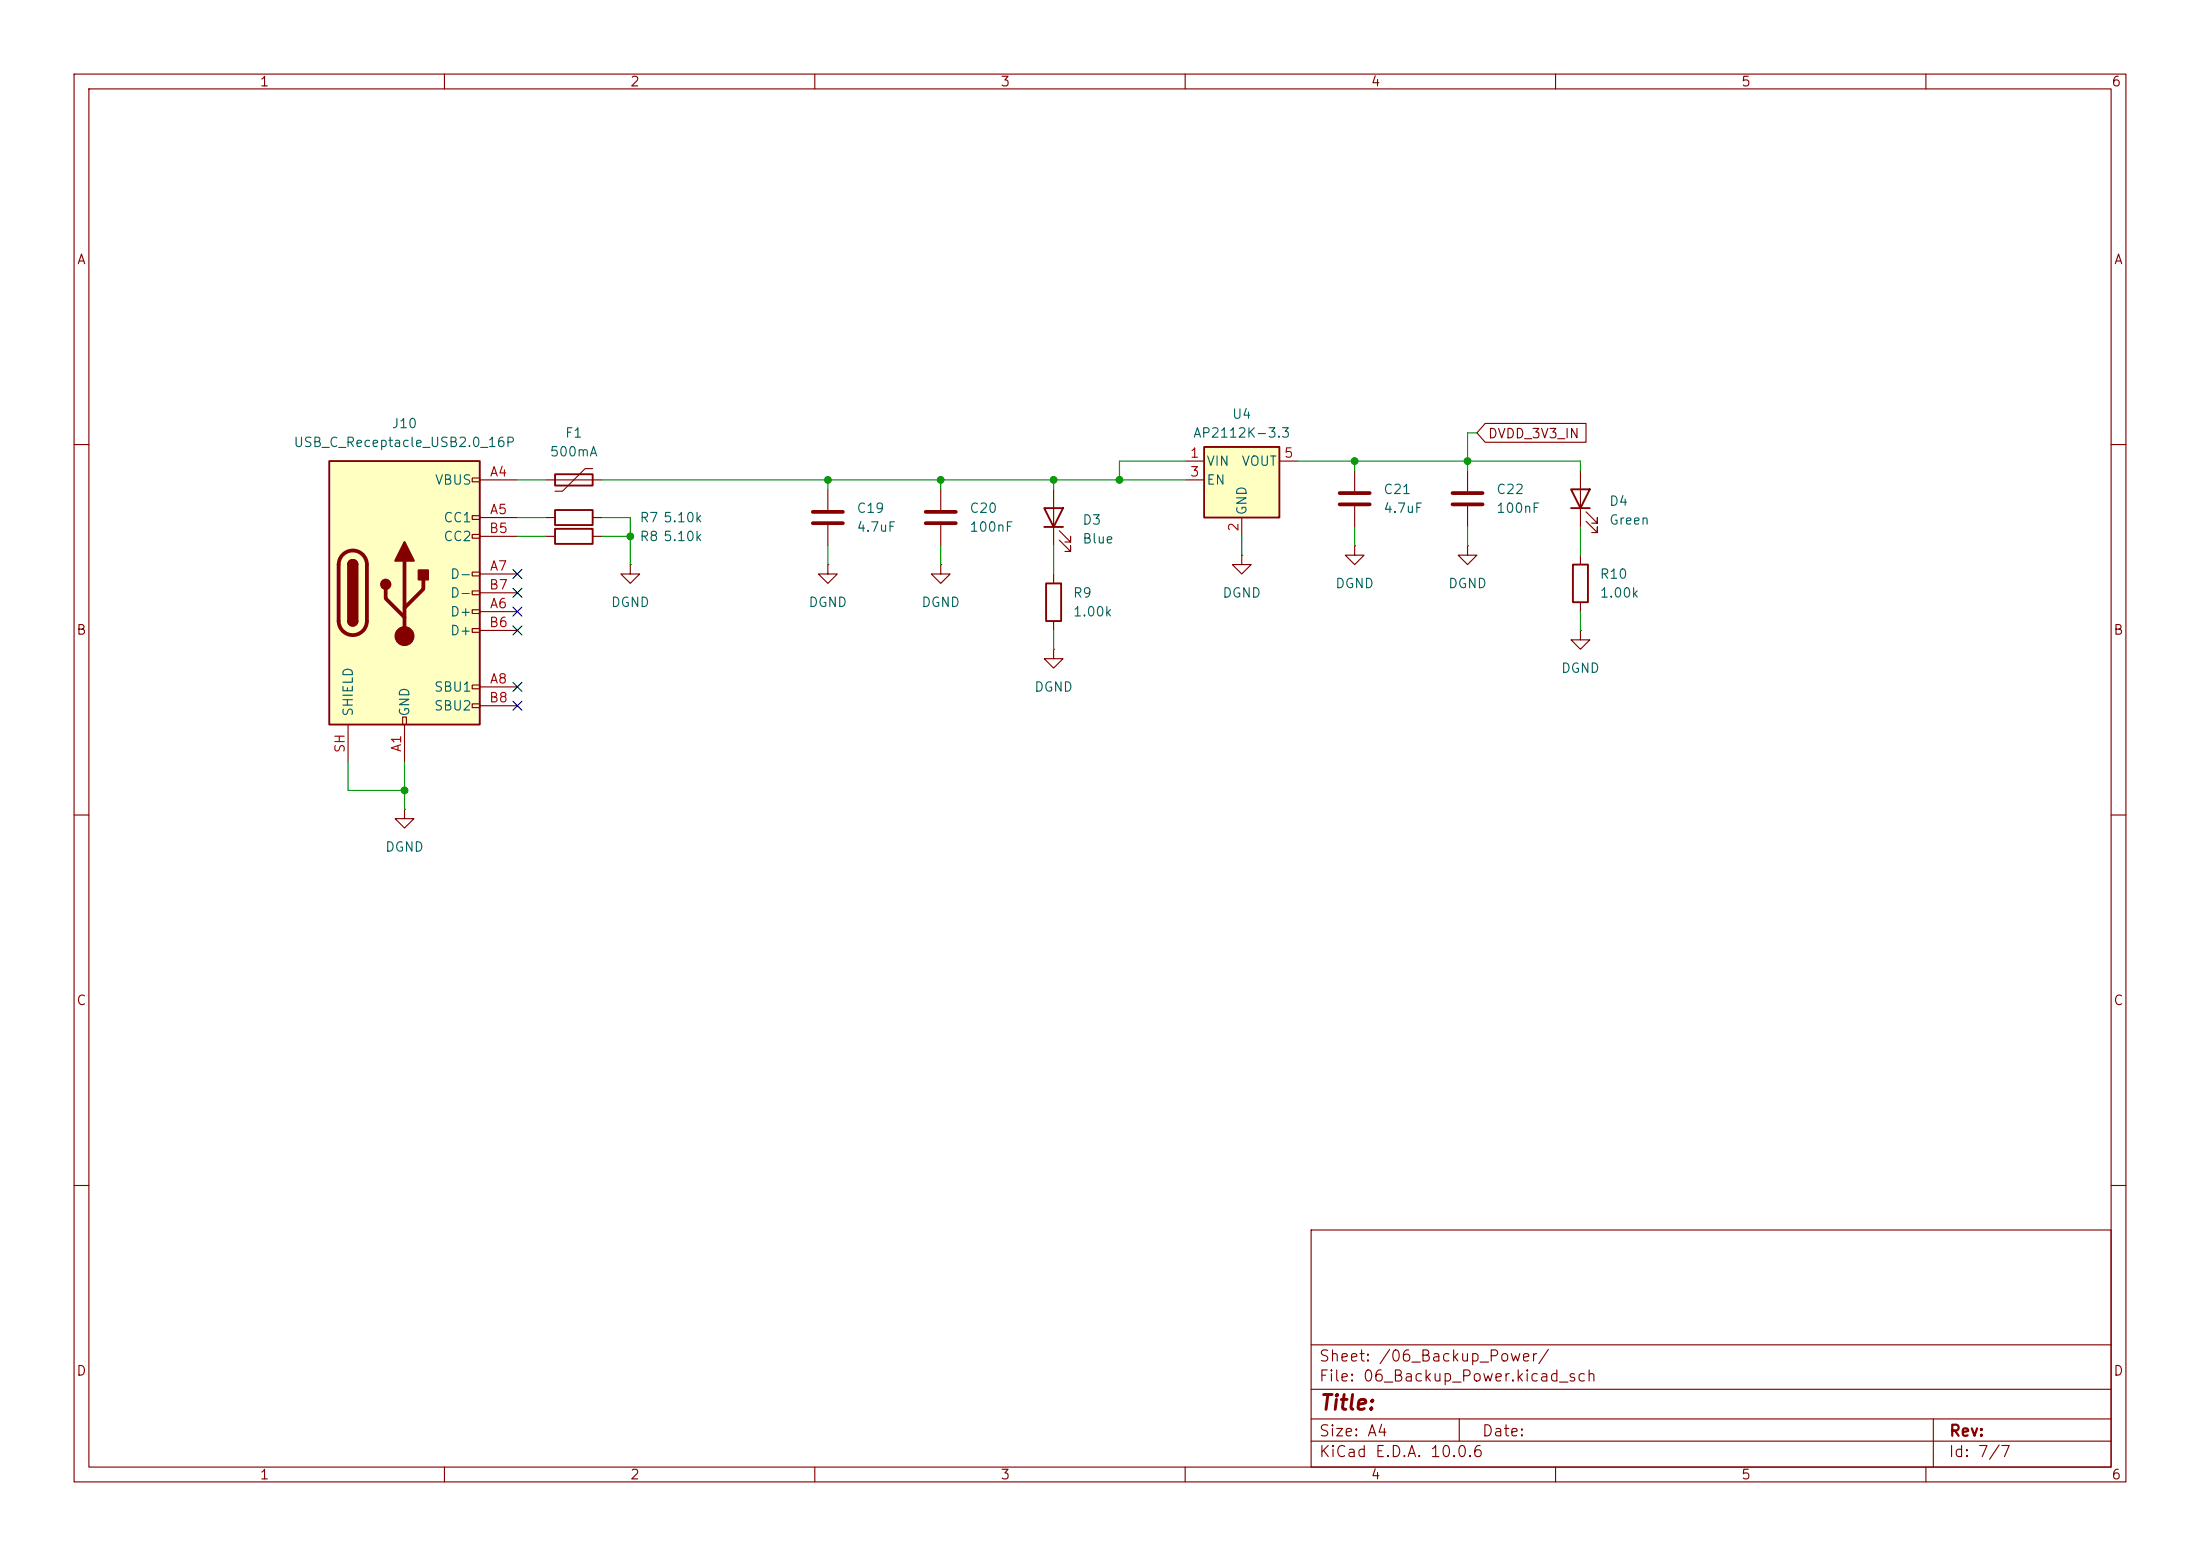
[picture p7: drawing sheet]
<svg xmlns="http://www.w3.org/2000/svg" width="297mm" height="210mm" viewBox="0 0 297 210" stroke-linecap="round" stroke-linejoin="round" font-family="sans-serif">
<g fill="none" stroke="#840000" stroke-width=".15">
<path d="M10 10h277v190h-277zM12 12h273v186h-273zM60 10v2M110 10v2M160 10v2M210 10v2M260 10v2M10 60h2M73.7 64.8h7.6M80 63.2h-1l-3.1 3.1h-1M213.4 63.5v7.6M214.1 70.4l1.5 1.5v-.8v.8h-.7"/>
<path d="M214.1 69.1l1.5 1.5v-.7v.7h-.7M285 60h2M10 110h2M285 110h2M10 160h2M177 166h108v32h-108zM285 160h2M60 198v2M110 198v2M160 198v2M177 194.5h108M177 191.5h108"/>
<path d="M177 187.5h108M177 181.5h108M197 191.5v3M210 198v2M260 198v2M261 191.5v6.5"/>
</g>
<path d="M74.9 64h5.1v1.5h-5.1zM212.1 66h2.5l-1.2 2.6zM212.1 68.6h2.5" fill="none" stroke="#840000" stroke-width=".25"/>
<path d="M44.4 62.2h20.4v35.6h-20.4z" fill="#ffffc2"/>
<g fill="none" stroke="#840000" stroke-width=".15">
<path d="M63.8 64.5h1v.5h-1zM63.8 69.6h1v.5h-1zM63.8 72.1h1v.5h-1zM63.8 77.2h1v.5h-1zM63.8 79.8h1v.5h-1zM64.8 64.8h5M64.8 69.9h5M64.8 77.5h5M64.8 72.4h5M167.6 74.9v1.3h1.3l-1.3 1.3-1.2-1.3h1.2M167.6 74.9h.1M47 97.8v5.1"/>
<path d="M54.4 96.8h.5v1h-.5zM54.6 97.8v5.1M63.8 82.3h1v.5h-1zM63.8 84.8h1v.5h-1zM63.8 92.5h1v.5h-1zM63.8 95h1v.5h-1zM64.8 82.6h5M64.8 92.7h5M64.8 85.1h5M64.8 80h5M64.8 95.3h5"/>
</g>
<path d="M44.4 62.2h20.4v35.6h-20.4zM47 76.2a.64 .64 0 0 1 .6-.6 .64 .64 0 0 1 .7 .6M47 83.8a.64 .64 0 0 0 .6 .7 .64 .64 0 0 0 .7-.7" fill="none" stroke="#840000" stroke-width=".25"/>
<path d="M46.3 74.9a1.9 1.9 0 0 1 2-.5 1.9 1.9 0 0 1 1.2 1.8v7.6a1.91 1.91 0 0 1-1.9 1.9 1.91 1.91 0 0 1-1.9-1.9v-7.6a1.9 1.9 0 0 1 .6-1.3zM52.1 79.5v1.3l2.5 2.5M54.6 75.7v10.2M57.1 78.2v1.3l-2.5 2.5" fill="none" stroke="#840000" stroke-width=".51"/>
<g fill="#840000" stroke="#840000" stroke-width=".25">
<path d="M47 76.2h1.3v7.6h-1.3z"/>
<path d="M47.2 75.8a.64 .64 0 0 1 .7-.2 .64 .64 0 0 1 .4 .6h-1.3z"/>
<path d="M47 83.8h1.3a.64 .64 0 0 1-.7 .7 .64 .64 0 0 1-.6-.7z"/>
<path d="M54.6 73.2l1.3 2.5h-2.6z"/>
<path d="M56.5 77h1.3v1.2h-1.3z"/>
<circle cx="52.1" cy="78.9" r=".63"/>
</g>
<circle cx="54.6" cy="85.9" r="1.27" fill="#840000" stroke="#840000" stroke-width=".15"/>
<path d="M162.6 60.3h10.1v9.6h-10.1z" fill="#ffffc2"/>
<path d="M74.9 71.4h5.1v2h-5.1zM74.9 68.8h5.1v2.1h-5.1zM141 68.6h2.5l-1.3 2.5zM141 71.1h2.5M141.2 78.7h2.1v5.1h-2.1zM162.6 60.3h10.1v9.6h-10.1zM212.3 76.2h2.1v5.1h-2.1z" fill="none" stroke="#840000" stroke-width=".25"/>
<g fill="none" stroke="#840000" stroke-width=".15">
<path d="M200.5 57.1h13.6v2.6h-13.6l-1.1-1.3zM73.7 72.4h1.2M73.7 69.9h1.2M80 72.4h1.3M80 69.9h1.3M85.1 76.2v1.3h1.3l-1.3 1.2-1.3-1.2h1.3M85.1 76.2h.1M111.8 76.2v1.3h1.2l-1.2 1.2-1.3-1.2h1.3M111.8 76.2h.1M111.8 66v2.8M111.8 70.9v2.8M127 76.2v1.3h1.3l-1.3 1.2-1.3-1.2h1.3"/>
<path d="M127 76.2h.1M127 66v2.8M127 70.9v2.8M142.2 66v7.7M142.2 77.5v1.2M143 72.9l1.5 1.5v-.7v.7h-.7M143 71.6l1.5 1.6v-.8v.8h-.7M160 62.2h2.6M160 64.8h2.6M167.6 69.9v2.5M172.7 62.2h2.6M182.9 73.7v1.2h1.2l-1.2 1.3-1.3-1.3h1.3"/>
<path d="M182.9 73.7h.1M182.9 63.5v2.8M182.9 68.3v2.8M198.1 73.7v1.2h1.3l-1.3 1.3-1.3-1.3h1.3M198.1 73.7h.1M198.1 63.5v2.8M198.1 68.3v2.8M213.4 74.9v1.3M142.2 87.6v1.3h1.3l-1.3 1.3-1.2-1.3h1.2M142.2 87.6h.1M142.2 83.8v1.3M213.4 85.1v1.3h1.2l-1.2 1.2-1.3-1.2h1.3"/>
<path d="M213.4 85.1h.1M213.4 81.3v1.3M54.6 109.2v1.3h1.3l-1.3 1.3-1.3-1.3h1.3M54.6 109.2h.1"/>
</g>
<path d="M109.7 69.1h4.1M109.7 70.6h4.1M125 69.1h4M125 70.6h4M180.8 66.5h4.1M180.8 68.1h4.1M196.1 66.5h4.1M196.1 68.1h4.1" fill="none" stroke="#840000" stroke-width=".51"/>
<g fill="none" stroke="#009600" stroke-width=".15">
<path d="M199.4 58.4h-1.3v5.1M69.8 64.8h3.9M69.8 72.4h3.9M69.8 69.9h3.9M81.3 64.8h78.7M81.3 69.9h3.8v6.3M81.3 72.4h3.8M111.8 64.8v1.2M111.8 73.7v2.5M127 64.8v1.2M127 73.7v2.5M142.2 64.8v1.2"/>
<path d="M142.2 73.7v3.8M160 62.2h-8.9v2.6M167.6 72.4v2.5M175.3 62.2h38.1v1.3M182.9 62.2v1.3M182.9 71.1v2.6M198.1 71.1v2.6M213.4 71.1v3.8M142.2 85.1v2.5M213.4 82.6v2.5M47 102.9v3.8h7.6M54.6 102.9v6.3"/>
</g>
<path d="M69.2 79.4l1.3 1.2M69.2 76.9l1.3 1.2M70.5 79.4l-1.3 1.2M70.5 76.9l-1.3 1.2M69.2 94.6l1.3 1.3M69.2 81.9l1.3 1.3M69.2 84.5l1.3 1.2M69.2 92.1l1.3 1.2M70.5 94.6l-1.3 1.3M70.5 81.9l-1.3 1.3M70.5 84.5l-1.3 1.2M70.5 92.1l-1.3 1.2" fill="none" stroke="#000084" stroke-width=".15"/>
<g fill="#009600" stroke="#009600" stroke-width=".14">
<circle cx="182.9" cy="62.2" r=".46"/>
<circle cx="198.1" cy="62.2" r=".46"/>
<circle cx="151.1" cy="64.8" r=".46"/>
<circle cx="85.1" cy="72.4" r=".46"/>
<circle cx="111.8" cy="64.8" r=".46"/>
<circle cx="142.2" cy="64.8" r=".46"/>
<circle cx="54.6" cy="106.7" r=".46"/>
<circle cx="127" cy="64.8" r=".46"/>
</g>
<text font-size="2" fill="#840000" x="178" y="190.8">Title:</text>
<g font-size="1.5" fill="#840000">
<text x="178" y="184.1">Sheet: /06_Backup_Power/</text>
<text x="178" y="186.8">File: 06_Backup_Power.kicad_sch</text>
<text x="178" y="197">KiCad E.D.A. 10.0.6</text>
<text x="178" y="194.2">Size: A4</text>
<text x="200" y="194.2">Date:</text>
<text x="263" y="197">Id: 7/7</text>
<text x="263" y="194.2">Rev:</text>
</g>
<g font-size="1.3" fill="#840000">
<text x="35" y="12">1</text>
<text x="85" y="12">2</text>
<text x="135" y="12">3</text>
<text x="185" y="12">4</text>
<text x="235" y="12">5</text>
<text x="285" y="12">6</text>
<text x="10.3" y="36">A</text>
<text x="285.3" y="36">A</text>
<text x="200.8" y="59.5">DVDD_3V3_IN</text>
<text x="10.2" y="86">B</text>
<text x="285.2" y="86">B</text>
<text x="10.2" y="136">C</text>
<text x="285.2" y="136">C</text>
<text x="10.2" y="186">D</text>
<text x="285.2" y="186">D</text>
<text x="35" y="200">1</text>
<text x="85" y="200">2</text>
<text x="135" y="200">3</text>
<text x="185" y="200">4</text>
<text x="235" y="200">5</text>
<text x="285" y="200">6</text>
</g>
<g font-size="1.3" fill="#006464">
<text x="52.8" y="58.1">J10</text>
<text x="76.2" y="59.4">F1</text>
<text x="161" y="59.4">AP2112K-3.3</text>
<text x="166.2" y="56.8">U4</text>
<text x="39.5" y="60.7">USB_C_Receptacle_USB2.0_16P</text>
<text x="58.6" y="65.7">VBUS</text>
<text x="74.1" y="61.9">500mA</text>
<text x="162.8" y="63.2">VIN</text>
<text x="162.8" y="65.7">EN</text>
<text x="167.5" y="63.2">VOUT</text>
<text x="59.8" y="70.8">CC1</text>
<text x="86.3" y="70.8">R7</text>
<text x="89.4" y="70.8">5.10k</text>
<text x="115.6" y="69.5">C19</text>
<text x="130.8" y="69.5">C20</text>
<text x="146" y="71.1">D3</text>
<text x="168.6" y="69.6" transform="rotate(-90 168.6 69.6)">GND</text>
<text x="186.7" y="67">C21</text>
<text x="186.7" y="69.5">4.7uF</text>
<text x="201.9" y="67">C22</text>
<text x="201.9" y="69.5">100nF</text>
<text x="217.2" y="68.6">D4</text>
<text x="217.2" y="71.1">Green</text>
<text x="59.8" y="73.4">CC2</text>
<text x="86.3" y="73.4">R8</text>
<text x="89.4" y="73.4">5.10k</text>
<text x="115.6" y="72.1">4.7uF</text>
<text x="130.8" y="72.1">100nF</text>
<text x="146" y="73.7">Blue</text>
<text x="60.7" y="83.5">D+</text>
<text x="60.7" y="78.4">D-</text>
<text x="60.7" y="81">D-</text>
<text x="82.4" y="82.2">DGND</text>
<text x="109.1" y="82.2">DGND</text>
<text x="124.3" y="82.2">DGND</text>
<text x="144.8" y="81">R9</text>
<text x="144.8" y="83.5">1.00k</text>
<text x="164.9" y="81">DGND</text>
<text x="180.2" y="79.7">DGND</text>
<text x="195.4" y="79.7">DGND</text>
<text x="215.9" y="78.4">R10</text>
<text x="215.9" y="81">1.00k</text>
<text x="60.7" y="86.1">D+</text>
<text x="58.5" y="93.7">SBU1</text>
<text x="139.5" y="93.7">DGND</text>
<text x="210.7" y="91.1">DGND</text>
<text x="48" y="96.8" transform="rotate(-90 48 96.8)">SHIELD</text>
<text x="55.6" y="96.8" transform="rotate(-90 55.6 96.8)">GND</text>
<text x="58.5" y="96.2">SBU2</text>
<text x="51.9" y="115.3">DGND</text>
</g>
<g font-size="1.3" fill="#a90000">
<text x="66" y="64.6">A4</text>
<text x="160.6" y="62.1">1</text>
<text x="160.6" y="64.6">3</text>
<text x="173.3" y="62.1">5</text>
<text x="66" y="69.7">A5</text>
<text x="167.5" y="71.9" transform="rotate(-90 167.5 71.9)">2</text>
<text x="65.9" y="72.3">B5</text>
<text x="66" y="77.3">A7</text>
<text x="65.9" y="79.9">B7</text>
<text x="66" y="82.4">A6</text>
<text x="65.9" y="85">B6</text>
<text x="65.9" y="95.1">B8</text>
<text x="66" y="92.6">A8</text>
<text x="46.9" y="101.7" transform="rotate(-90 46.9 101.7)">SH</text>
<text x="54.5" y="101.6" transform="rotate(-90 54.5 101.6)">A1</text>
</g>
</svg>
